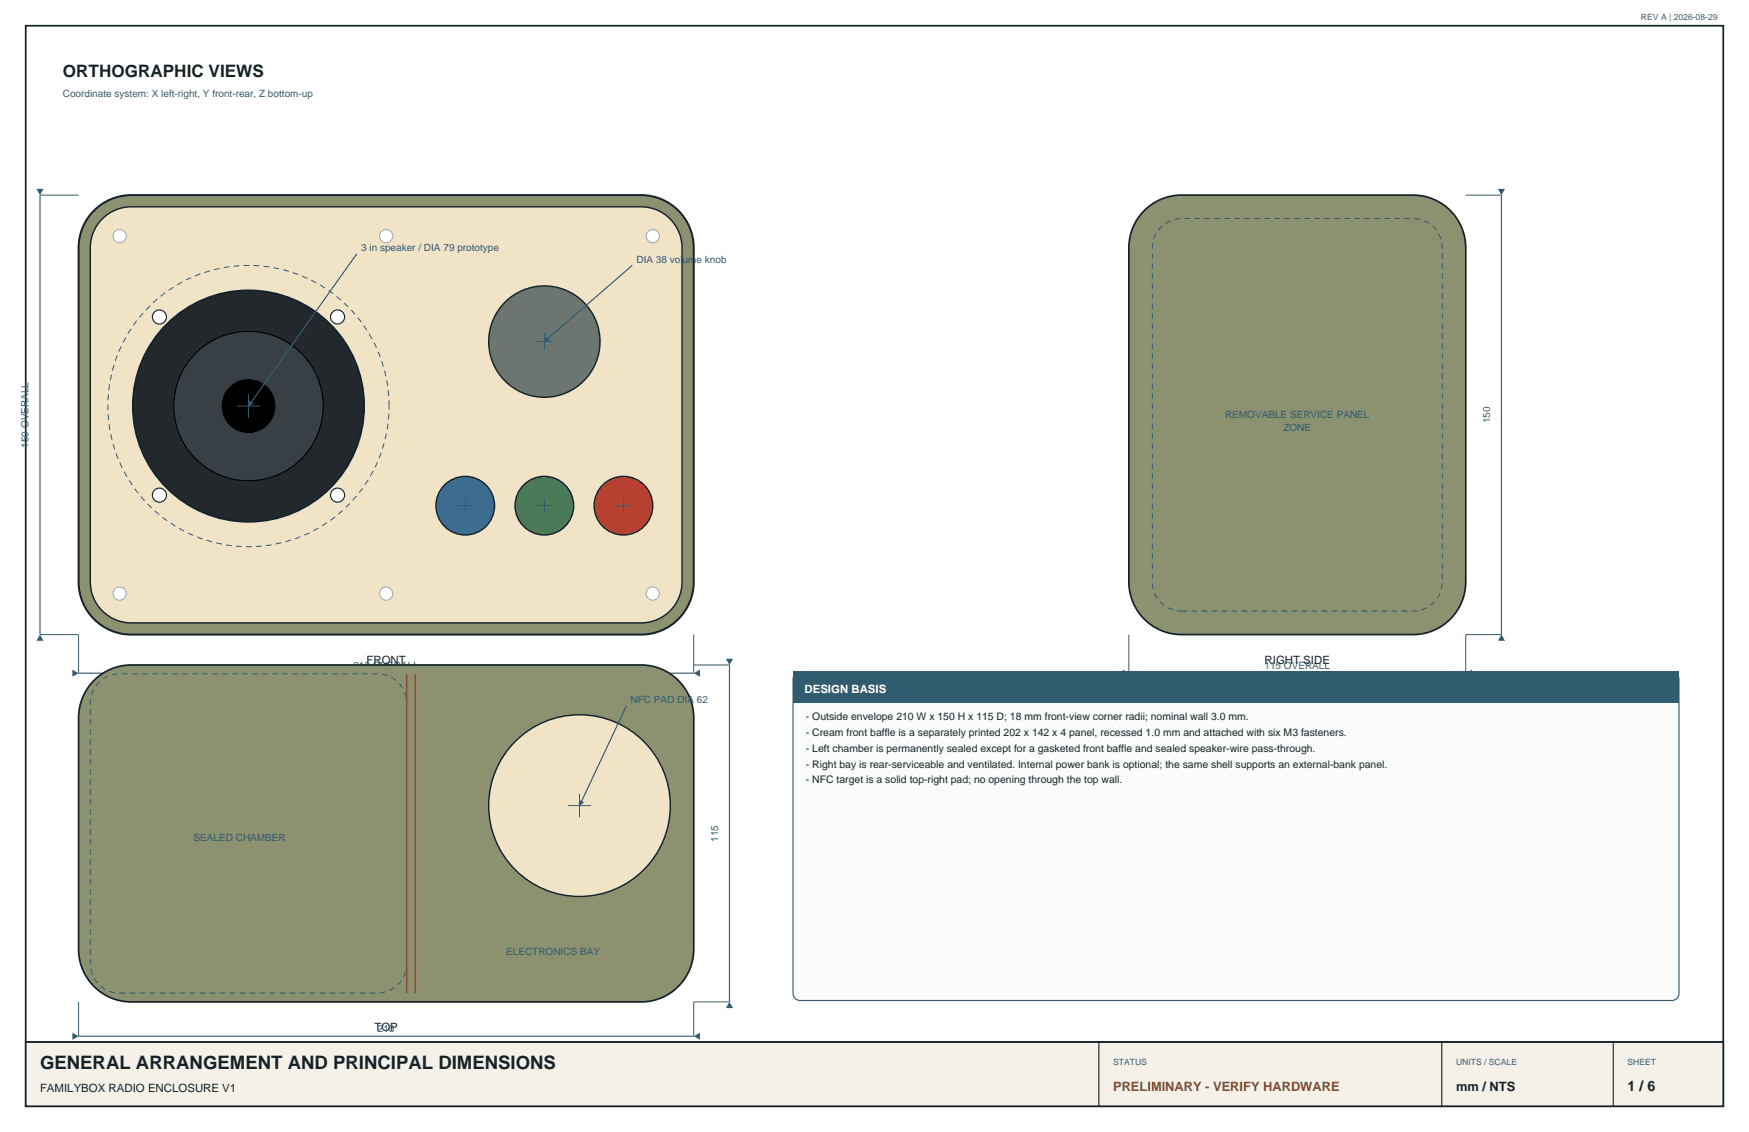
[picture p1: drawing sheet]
<svg xmlns="http://www.w3.org/2000/svg" width="432mm" height="279mm" viewBox="0 0 432 279" stroke-linecap="round" stroke-linejoin="round" font-family="sans-serif">
<path d="M6.3 6.4h419.1v266.6h-419.1z" fill="none" stroke="#15222a" stroke-width=".42"/>
<path d="M6.3 257.2h419.1v15.8h-419.1z" fill-rule="evenodd" fill="#f5f1e8" stroke="#15222a" stroke-width=".42"/>
<path d="M6.3 257.2h419.1" fill="none" stroke="#15222a" stroke-width=".35"/>
<path d="M271.3 257.2v15.8M356 257.2v15.8M398.3 257.2v15.8" fill="none" stroke="#15222a" stroke-width=".28"/>
<path d="M23.7 51.5a13 13 0 0 1 8.7-3.3h125.9a13 13 0 0 1 13 13v82.4a13 13 0 0 1-13 13h-125.9a13 13 0 0 1-13-13v-82.4a13 13 0 0 1 4.3-9.7z" fill-rule="evenodd" fill="#8c9270" stroke="#15222a" stroke-width=".49"/>
<path d="M24.8 54.4a10.1 10.1 0 0 1 7.6-3.4h125.9a10.1 10.1 0 0 1 10.1 10.2v82.4a10.1 10.1 0 0 1-10.1 10.1h-125.9a10.1 10.1 0 0 1-10.1-10.1v-82.4a10.1 10.1 0 0 1 2.5-6.8z" fill-rule="evenodd" fill="#f0e3c6" stroke="#15222a" stroke-width=".35"/>
<path d="M96.1 100.2a34.7 34.7 0 0 0-51.4-30.4 34.7 34.7 0 0 0-2 59.7 34.7 34.7 0 0 0 53.3-26.9l.1-2.4" fill="none" stroke="#315c70" stroke-width=".25" stroke-dasharray="1.4 1.1" stroke-linecap="butt"/>
<circle cx="61.3" cy="100.2" r="28.6" fill="#22282b" stroke="#15222a" stroke-width=".42"/>
<circle cx="61.3" cy="100.2" r="18.4" fill="#384046" stroke="#000" stroke-width=".28"/>
<circle cx="61.3" cy="100.2" r="6.5" fill="#000" stroke="#000" stroke-width=".28"/>
<g fill="#fff" stroke="#15222a" stroke-width=".28">
<circle cx="83.3" cy="78.2" r="1.74"/>
<circle cx="39.4" cy="78.2" r="1.74"/>
<circle cx="39.4" cy="122.2" r="1.74"/>
<circle cx="83.3" cy="122.2" r="1.74"/>
</g>
<circle cx="114.9" cy="124.8" r="7.2" fill="#3d6c91" stroke="#15222a" stroke-width=".35"/>
<path d="M113.1 124.8h3.6M114.9 123v3.6" fill="none" stroke="#315c70" stroke-width=".25"/>
<circle cx="134.4" cy="124.8" r="7.2" fill="#4b7a58" stroke="#15222a" stroke-width=".35"/>
<path d="M132.6 124.8h3.6M134.4 123v3.6" fill="none" stroke="#315c70" stroke-width=".25"/>
<circle cx="153.9" cy="124.8" r="7.2" fill="#b94132" stroke="#15222a" stroke-width=".35"/>
<path d="M152.1 124.8h3.6M153.9 123v3.6" fill="none" stroke="#315c70" stroke-width=".25"/>
<circle cx="134.4" cy="84.3" r="13.7" fill="#6c756f" stroke="#15222a" stroke-width=".35"/>
<path d="M132.2 84.3h4.4M134.4 82.1v4.4" fill="none" stroke="#315c70" stroke-width=".25"/>
<g fill="#fff" stroke="#9aa8af" stroke-width=".25">
<circle cx="29.5" cy="146.5" r="1.63"/>
<circle cx="95.3" cy="146.5" r="1.63"/>
<circle cx="161.1" cy="146.5" r="1.63"/>
<circle cx="29.5" cy="58.3" r="1.63"/>
<circle cx="95.3" cy="58.3" r="1.63"/>
<circle cx="161.1" cy="58.3" r="1.63"/>
</g>
<path d="M61.3 97.3v5.8M58.5 100.2h5.7M19.4 156.6v9.6M171.3 156.6v9.6" fill="none" stroke="#315c70" stroke-width=".25"/>
<path d="M19.4 166.2h151.9" fill="none" stroke="#315c70" stroke-width=".28"/>
<g fill="#315c70">
<path d="M17.9 165.3l1.5 .9-1.5 .8z"/>
<path d="M171.3 166.2l1.5-.9v1.7z"/>
</g>
<path d="M9.9 48.2h9.5M9.9 156.6h9.5" fill="none" stroke="#315c70" stroke-width=".25"/>
<path d="M9.9 48.2v108.4" fill="none" stroke="#315c70" stroke-width=".28"/>
<g fill="#315c70">
<path d="M9.9 156.6l.9 1.6h-1.8z"/>
<path d="M9 46.6h1.8l-.9 1.6z"/>
</g>
<path d="M88.1 62.6l-26.8 37.6" fill="none" stroke="#315c70" stroke-width=".28"/>
<path d="M61.5 98.8l1.1 .8-1.3 .6z" fill="#315c70"/>
<path d="M156.1 65.5l-21.7 18.8" fill="none" stroke="#315c70" stroke-width=".28"/>
<path d="M134.9 83l.9 1-1.4 .3z" fill="#315c70"/>
<path d="M23.7 167.5a13 13 0 0 1 8.7-3.4h125.9a13 13 0 0 1 13 13v57.2a13 13 0 0 1-13 13h-125.9a13 13 0 0 1-13-13v-57.2a13 13 0 0 1 4.3-9.6z" fill-rule="evenodd" fill="#8c9270" stroke="#15222a" stroke-width=".42"/>
<path d="M24.8 168.1a7.2 7.2 0 0 1 4.7-1.8h63.7a7.2 7.2 0 0 1 7.2 7.2v64.4a7.2 7.2 0 0 1-7.2 7.2h-63.7a7.2 7.2 0 0 1-7.2-7.2v-64.4a7.2 7.2 0 0 1 2.5-5.4z" fill="none" stroke="#315c70" stroke-width=".25" stroke-dasharray="1.4 1.1" stroke-linecap="butt"/>
<path d="M100.4 166.3v78.8M102.6 166.3v78.8" fill="none" stroke="#9a4c2c" stroke-width=".39"/>
<circle cx="143.1" cy="198.8" r="22.4" fill="#f0e3c6" stroke="#15222a" stroke-width=".35"/>
<path d="M140.2 198.8h5.8M143.1 196v5.7M19.4 247.3v8.5M171.3 247.3v8.5" fill="none" stroke="#315c70" stroke-width=".25"/>
<path d="M19.4 255.8h151.9" fill="none" stroke="#315c70" stroke-width=".28"/>
<g fill="#315c70">
<path d="M17.9 254.9l1.5 .9-1.5 .8z"/>
<path d="M171.3 255.8l1.5-.9v1.7z"/>
</g>
<path d="M171.3 164.1h8.8M171.3 247.3h8.8" fill="none" stroke="#315c70" stroke-width=".25"/>
<path d="M180.1 164.1v83.2" fill="none" stroke="#315c70" stroke-width=".28"/>
<g fill="#315c70">
<path d="M180.1 247.3l.9 1.5h-1.8z"/>
<path d="M179.2 162.6h1.8l-.9 1.5z"/>
</g>
<path d="M154.6 174.3l-11.5 24.5" fill="none" stroke="#315c70" stroke-width=".28"/>
<path d="M143 197.4l1.2 .6-1.1 .8z" fill="#315c70"/>
<path d="M282 52.4a13 13 0 0 1 9.7-4.2h57.1a13 13 0 0 1 13.1 13v82.4a13 13 0 0 1-13.1 13h-57.1a13 13 0 0 1-13-13v-82.4a13 13 0 0 1 3.3-8.8z" fill-rule="evenodd" fill="#8c9270" stroke="#15222a" stroke-width=".42"/>
<path d="M287 55.7a7.2 7.2 0 0 1 4.7-1.8h57.1a7.2 7.2 0 0 1 7.3 7.3v82.4a7.2 7.2 0 0 1-7.3 7.2h-57.1a7.2 7.2 0 0 1-7.2-7.2v-82.4a7.2 7.2 0 0 1 2.5-5.5z" fill="none" stroke="#315c70" stroke-width=".25" stroke-dasharray="1.4 1.1" stroke-linecap="butt"/>
<path d="M278.7 156.6v9.6M361.9 156.6v9.6" fill="none" stroke="#315c70" stroke-width=".25"/>
<path d="M278.7 166.2h83.2" fill="none" stroke="#315c70" stroke-width=".28"/>
<g fill="#315c70">
<path d="M277.2 165.3l1.5 .9-1.5 .8z"/>
<path d="M361.9 166.2l1.5-.9v1.7z"/>
</g>
<path d="M361.9 48.2h8.8M361.9 156.6h8.8" fill="none" stroke="#315c70" stroke-width=".25"/>
<path d="M370.7 48.2v108.4" fill="none" stroke="#315c70" stroke-width=".28"/>
<g fill="#315c70">
<path d="M370.7 156.6l.9 1.6h-1.8z"/>
<path d="M369.8 46.6h1.8l-.9 1.6z"/>
</g>
<path d="M196.3 166.3l1.3-.5h215.1a1.76 1.76 0 0 1 1.8 1.8v77.6a1.76 1.76 0 0 1-1.8 1.7h-215.1a1.76 1.76 0 0 1-1.8-1.7v-77.6z" fill-rule="evenodd" fill="#fafbfb" stroke="#315c70" stroke-width=".28"/>
<path d="M195.8 165.8h218.7v7.8h-218.7z" fill-rule="evenodd" fill="#315c70"/>
<text font-size="4.6" fill="#15222a" x="9.9" y="263.9">GENERAL ARRANGEMENT AND PRINCIPAL DIMENSIONS</text>
<text font-size="4.2" fill="#15222a" x="15.5" y="19.1">ORTHOGRAPHIC VIEWS</text>
<text font-size="3.5" fill="#15222a" x="401.8" y="269.2">1 / 6</text>
<text font-size="3.2" fill="#9a4c2c" x="274.8" y="269.2">PRELIMINARY - VERIFY HARDWARE</text>
<text font-size="3.2" fill="#15222a" x="359.5" y="269.2">mm / NTS</text>
<g font-size="2.8" fill="#15222a">
<text x="90.5" y="163.9">FRONT</text>
<text x="312.2" y="163.9">RIGHT SIDE</text>
<text x="92.4" y="254.5">TOP</text>
<text x="9.9" y="269.5">FAMILYBOX RADIO ENCLOSURE V1</text>
</g>
<text font-size="2.8" fill="#fff" x="198.6" y="171.1">DESIGN BASIS</text>
<g font-size="2.6" fill="#15222a">
<text x="199" y="177.8">- Outside envelope 210 W x 150 H x 115 D; 18 mm front-view corner radii; nominal wall 3.0 mm.</text>
<text x="199" y="181.7">- Cream front baffle is a separately printed 202 x 142 x 4 panel, recessed 1.0 mm and attached with six M3 fasteners.</text>
<text x="199" y="185.6">- Left chamber is permanently sealed except for a gasketed front baffle and sealed speaker-wire pass-through.</text>
<text x="199" y="189.4">- Right bay is rear-serviceable and ventilated. Internal power bank is optional; the same shell supports an external-bank panel.</text>
<text x="199" y="193.3">- NFC target is a solid top-right pad; no opening through the top wall.</text>
</g>
<g font-size="2.5" fill="#315c70">
<text x="15.5" y="24">Coordinate system: X left-right, Y front-rear, Z bottom-up</text>
<text x="89.2" y="61.9">3 in speaker / DIA 79 prototype</text>
<text x="157.1" y="64.8">DIA 38 volume knob</text>
<text x="302.4" y="103.1">REMOVABLE SERVICE PANEL</text>
<text x="316.8" y="106.3">ZONE</text>
<text x="367.9" y="104.5" transform="rotate(-90 367.9 104.5)">150</text>
<text x="7.1" y="110.5" transform="rotate(-90 7.1 110.5)">150 OVERALL</text>
<text x="87.2" y="165.1">210 OVERALL</text>
<text x="312.2" y="165.1">115 OVERALL</text>
<text x="155.7" y="173.5">NFC PAD DIA 62</text>
<text x="47.8" y="207.5">SEALED CHAMBER</text>
<text x="177.3" y="207.8" transform="rotate(-90 177.3 207.8)">115</text>
<text x="125" y="235.7">ELECTRONICS BAY</text>
<text x="93.3" y="254.7">210</text>
</g>
<g font-size="2.1" fill="#315c70">
<text x="405.1" y="4.9">REV A | 2026-08-29</text>
<text x="274.8" y="262.8">STATUS</text>
<text x="359.5" y="262.8">UNITS / SCALE</text>
<text x="401.8" y="262.8">SHEET</text>
</g>
</svg>
